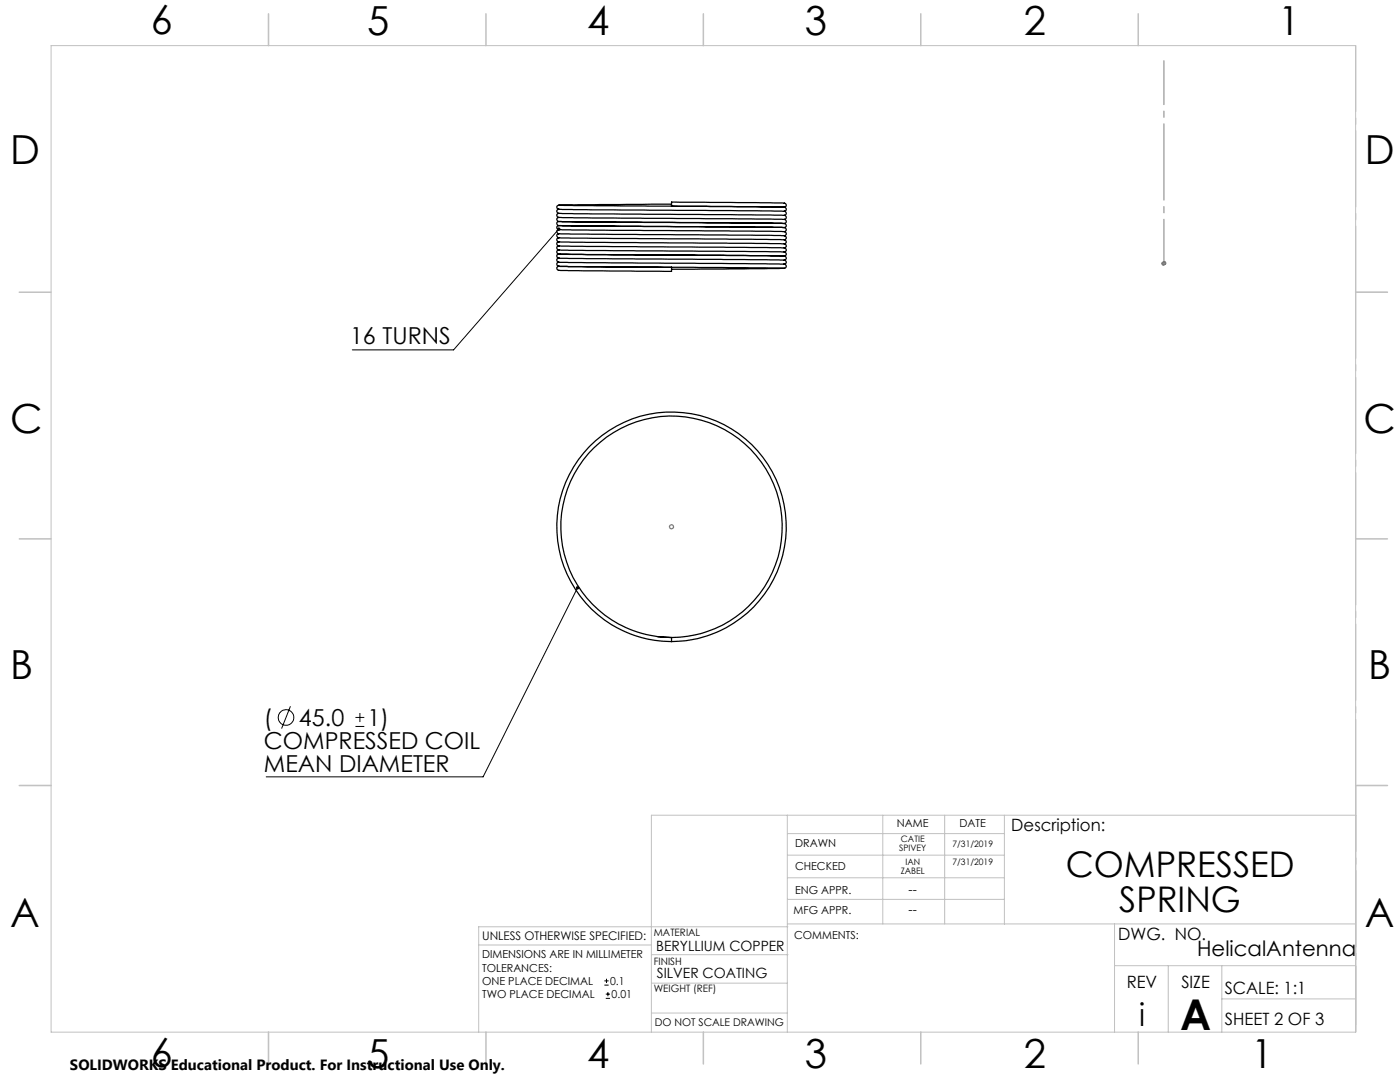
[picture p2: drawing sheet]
<svg xmlns="http://www.w3.org/2000/svg" width="279mm" height="216mm" viewBox="0 0 279 216" stroke-linecap="round" stroke-linejoin="round" font-family="sans-serif">
<g fill="none" stroke="#000" stroke-width=".2">
<path d="M111.5 45.7l-21 24.1h-20.2M115.3 117.3l-18.9 37.7h-43.3M58 140.9l-1.8 4.5M70.9 145h1.8M70.9 143.2h1.8M71.8 142.3v1.8M120.6 196.6h.9M120.6 195.7h.9M120.9 199.2h.8M120.9 198.4h.8M121 195.3v.8M121.3 197.9v.9"/>
<circle cx="57.1" cy="143.2" r="1.56"/>
</g>
<g fill="none" stroke="#808080" stroke-width=".25">
<path d="M232 52.4l.2-.1a.29 .29 0 0 1 .4 .1 .29 .29 0 0 1 0 .4 .29 .29 0 0 1-.4 0 .22 .22 0 0 1-.3-.1 .22 .22 0 0 1 .1-.3zM232.2 52.2h.1a.36 .36 0 0 1 .2 .5 .36 .36 0 0 1-.4 .2l-.1-.3z"/>
<circle cx="134" cy="105.1" r=".4"/>
</g>
<path d="M270.6 9.1v49.2M270.6 58.3v49.2M270.6 107.5v49.2M270.6 156.7v49.2" fill="none" stroke="#c0c0c0" stroke-width=".2" stroke-dasharray="15.2 1.3 1.3 1.3" stroke-dashoffset="2.1"/>
<g fill="none" stroke="#c0c0c0" stroke-width=".2">
<path d="M10.2 9.1h260.3v196.9h-260.3zM270.5 58.3h6.4M270.5 156.7h6.4M157.1 162.7v43.3M157.1 175.2h43.3M157.1 170.6h43.3M157.1 166.3h43.3M157.1 179.5h43.3M176.2 162.7v21.7M188.5 162.7v21.7M200.4 162.7v21.7M270.6 162.7h-140.6v43.3"/>
<path d="M95.5 188.6h34.5M130 196.2h27.1M130 190.5h27.3M157.1 184.4h113.4M157.2 184.9h-61.7v21.1M222.4 184.4v21.6M222.4 192.7h48.1M233.2 192.7v13.3M243.8 199.3h26.7M243.8 192.7v13.3M130 202.1h27.1"/>
</g>
<g fill="none" stroke="#c0c0c0" stroke-width=".3">
<path d="M53.6 2.8v6.3M97 2.8v6.3M140.4 2.8v6.3M183.8 2.8v6.3M227.2 2.8v6.3M3.8 58.3h6.4M270.5 58.3h6.4M3.8 107.5h6.4M270.5 107.5h6.4M3.8 156.7h6.4M270.5 156.7h6.4M53.6 206v6.3"/>
<path d="M97 206v6.3M140.4 206v6.3M183.8 206v6.3M227.2 206v6.3"/>
</g>
<path d="M232.3 52.5v-40.4" fill="none" stroke="#808080" stroke-width=".2" stroke-dasharray="15.2 1.3 1.3 1.3" stroke-dashoffset="6.5"/>
<path d="M232.3 52.5l-.3 .2" fill="none" stroke="#808080" stroke-width=".2" stroke-dasharray="15.2 1.3 1.3 1.3"/>
<path d="M111.3 45.5l.2-.1 .2 .1-.2 .2 .2-.2a.33 .33 0 0 1 0 .4 .33 .33 0 0 1-.4 0 .33 .33 0 0 1 0-.4zM115 117.1l.4-.1-.1 .3 .1-.3a.34 .34 0 0 1 .1 .5 .34 .34 0 0 1-.5 .1 .34 .34 0 0 1 0-.5z" fill="#000"/>
<g fill="none" stroke="#000" stroke-width=".25">
<path d="M111.5 51.5l45.1 .4M111.5 49.9l45.1 .4M111.5 49.1l45.1 .4M111.5 48.3l45.1 .3M111.5 47.4l45.1 .4M111.5 46.6l45.1 .4M111.5 45.8l45.1 .4M111.5 43.4l45.1 .4M111.5 42.6l45.1 .4M111.5 41.7l45.1 .5M111.5 52.3l45 .4M111.5 50.7l44.9 .4"/>
<path d="M111.5 45l44.9 .4M111.5 44.2l44.9 .4M111.5 53.1l22.5 .2M111.5 41a.41 .41 0 0 0-.4 .4 .41 .41 0 0 0 .4 .4 .41 .41 0 0 0-.4 .4 .41 .41 0 0 0 .4 .4 .41 .41 0 0 0-.4 .4 .41 .41 0 0 0 .4 .4 .41 .41 0 0 0-.4 .4 .41 .41 0 0 0 .4 .4 .41 .41 0 0 0-.4 .4 .41 .41 0 0 0 .4 .4 .41 .41 0 0 0-.4 .4 .41 .41 0 0 0 .4 .4 .41 .41 0 0 0-.4 .4 .41 .41 0 0 0 .4 .4 .41 .41 0 0 0-.4 .4 .41 .41 0 0 0 .4 .4 .41 .41 0 0 0-.4 .5 .41 .41 0 0 0 .4 .4 .41 .41 0 0 0-.4 .4 .41 .41 0 0 0 .4 .4 .41 .41 0 0 0-.4 .4 .41 .41 0 0 0 .4 .4 .41 .41 0 0 0-.4 .4 .41 .41 0 0 0 .4 .4 .41 .41 0 0 0-.4 .4 .41 .41 0 0 0 .4 .4 .41 .41 0 0 0-.4 .4 .41 .41 0 0 0 .4 .4 .41 .41 0 0 0-.4 .4 .41 .41 0 0 0 .4 .4 .41 .41 0 0 0-.4 .4 .41 .41 0 0 0 .4 .4M111.6 50.7l45 .4M111.6 45l45 .4M111.6 44.2l45 .4M111.6 41l22.4 .1M111.6 53.1l22.4 .2M134 41.1l22.6 .2M134 40.7l-22.5 .3M134 41.1l22.4 .2"/>
<path d="M134 53.3l22.5 .2M134 53.3v.9l-22.5-.3M156.4 52.7h.2M156.5 51.9a.42 .42 0 0 1 .4 .4 .42 .42 0 0 1-.4 .4M156.5 40.5a.41 .41 0 0 1 .4 .4 .41 .41 0 0 1-.4 .4 .41 .41 0 0 1 .4 .5 .41 .41 0 0 1-.4 .4 .41 .41 0 0 1 .4 .4 .41 .41 0 0 1-.4 .4 .41 .41 0 0 1 .4 .4 .41 .41 0 0 1-.4 .4 .41 .41 0 0 1 .4 .4 .41 .41 0 0 1-.4 .4 .41 .41 0 0 1 .4 .4 .41 .41 0 0 1-.4 .4 .41 .41 0 0 1 .4 .4 .41 .41 0 0 1-.4 .4 .41 .41 0 0 1 .4 .4 .41 .41 0 0 1-.4 .4 .41 .41 0 0 1 .4 .4 .41 .41 0 0 1-.4 .4 .41 .41 0 0 1 .4 .4 .41 .41 0 0 1-.4 .4 .41 .41 0 0 1 .4 .5 .41 .41 0 0 1-.4 .4 .41 .41 0 0 1 .4 .4 .41 .41 0 0 1-.4 .4 .41 .41 0 0 1 .4 .4 .41 .41 0 0 1-.4 .4 .42 .42 0 0 1 .4 .4 .42 .42 0 0 1-.4 .4M156.5 52.7a.42 .42 0 0 1 .4 .4 .42 .42 0 0 1-.4 .5M156.6 40.5l-22.6-.2v.8M156.6 53.5l-22.6 .2M131.3 127l2.7 .2M134 127.2v.8"/>
<circle cx="134" cy="105.1" r="22.1"/>
<circle cx="134" cy="105.1" r="22.9"/>
</g>
<text font-size="8.5" x="235.5" y="205.4">A</text>
<g font-size="8">
<text x="30.1" y="6.8">6</text>
<text x="73.3" y="6.9">5</text>
<text x="117.2" y="6.9">4</text>
<text x="160.6" y="6.9">3</text>
<text x="204.3" y="6.9">2</text>
<text x="255.1" y="6.9">1</text>
<text x="2.1" y="32.7">D</text>
<text x="272.4" y="32.7">D</text>
<text x="2.1" y="86.5">C</text>
<text x="272.1" y="86.5">C</text>
<text x="2.1" y="135.6">B</text>
<text x="273.1" y="135.6">B</text>
<text x="2.1" y="185">A</text>
<text x="272.4" y="185">A</text>
<text x="30.1" y="213">6</text>
<text x="73.3" y="213.1">5</text>
<text x="117.2" y="213.1">4</text>
<text x="160.6" y="213.1">3</text>
<text x="204.3" y="213.1">2</text>
<text x="249.7" y="213.1">1</text>
</g>
<g font-size="7.1">
<text x="212.7" y="174.9">COMPRESSED</text>
<text x="223.4" y="182">SPRING</text>
</g>
<text font-size="6.3" x="227.3" y="204.6">i</text>
<g font-size="4.7">
<text x="69.9" y="68.7">16 TURNS</text>
<text x="52.7" y="149.4">COMPRESSED COIL</text>
<text x="52.7" y="144.9">(</text>
<text x="59.7" y="144.9">45.0</text>
<text x="73.3" y="144.9">1)</text>
<text x="52.7" y="154">MEAN DIAMETER</text>
</g>
<text font-size="4.2" x="238.9" y="190.8">HelicalAntenna</text>
<g font-size="3.4">
<text x="201.8" y="165.9">Description:</text>
<text x="223.2" y="187.6">DWG. NO.</text>
<text x="224.9" y="197.2">REV</text>
<text x="235.8" y="197.2">SIZE</text>
<text x="244.4" y="198.4">SCALE: 1:1</text>
<text x="244.4" y="204.6">SHEET 2 OF 3</text>
</g>
<text font-size="3" x="14" y="213.5">SOLIDWORKS Educational Product. For Instructional Use Only.</text>
<g font-size="2.8">
<text x="131" y="189.7">BERYLLIUM COPPER</text>
<text x="131.1" y="195.1">SILVER COATING</text>
</g>
<g font-size="2.5">
<text x="181.3" y="178.3">--</text>
<text x="181.3" y="182.3">--</text>
</g>
<text font-size="2.4" x="96.2" y="187.5">UNLESS OTHERWISE SPECIFIED:</text>
<g font-size="2.2">
<text x="179" y="165.1">NAME</text>
<text x="191.5" y="165.1">DATE</text>
<text x="158.7" y="169">DRAWN</text>
<text x="158.7" y="173.5">CHECKED</text>
<text x="158.7" y="178.3">ENG APPR.</text>
<text x="158.4" y="182.4">MFG APPR.</text>
<text x="96.2" y="191.2">DIMENSIONS ARE IN MILLIMETER</text>
<text x="158.5" y="187.4">COMMENTS:</text>
<text x="96.2" y="193.9">TOLERANCES:</text>
<text x="96.2" y="196.5">ONE PLACE DECIMAL</text>
<text x="121.8" y="196.5">0.1</text>
<text x="96.2" y="199.2">TWO PLACE DECIMAL</text>
<text x="122.1" y="199.2">0.01</text>
</g>
<text font-size="2.1" x="130.7" y="204.6">DO NOT SCALE DRAWING</text>
<g font-size="2">
<text x="130.5" y="186.8">MATERIAL</text>
<text x="130.5" y="192.5">FINISH</text>
<text x="130.5" y="198">WEIGHT (REF)</text>
</g>
<g font-size="1.8">
<text x="179.8" y="168">CATIE</text>
<text x="179.5" y="169.7">SPIVEY</text>
<text x="180.7" y="172.6">IAN</text>
<text x="190.1" y="172.6">7/31/2019</text>
<text x="190.1" y="169">7/31/2019</text>
<text x="179.8" y="174.3">ZABEL</text>
</g>
</svg>
